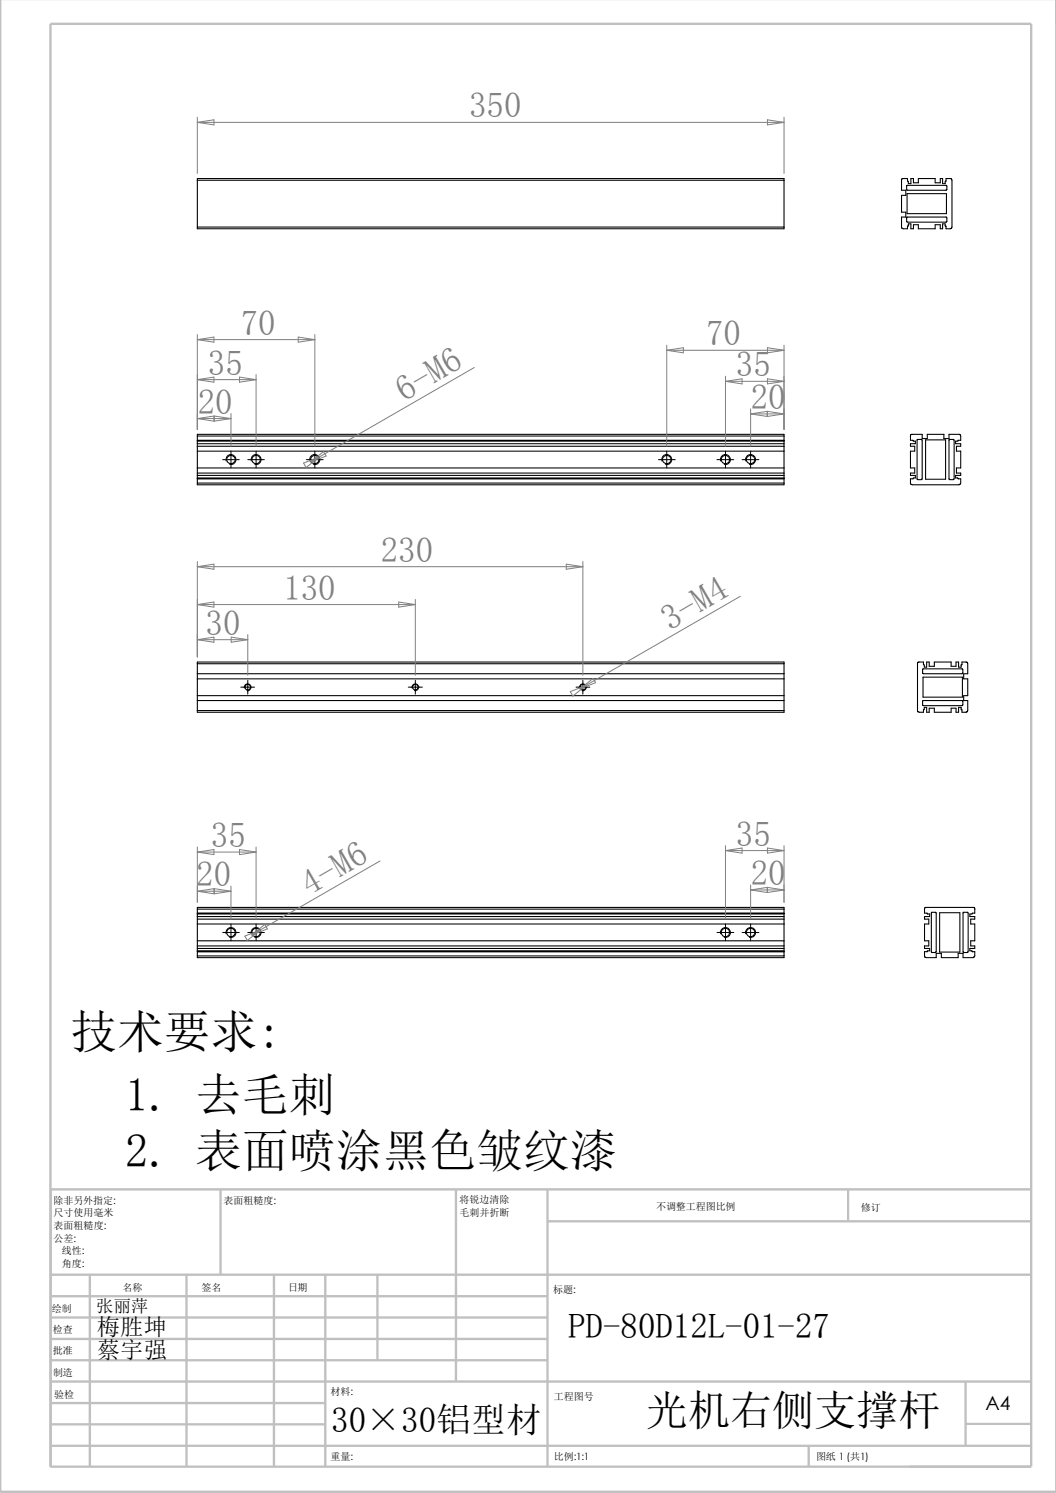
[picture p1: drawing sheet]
<svg xmlns="http://www.w3.org/2000/svg" width="210mm" height="297mm" viewBox="0 0 210 297" stroke-linecap="round" stroke-linejoin="round" font-family="sans-serif">
<g fill="none" stroke="#c0c0c0" stroke-width=".47">
<path d="M0 -.1v296.9h210M10 4.7h195.1v287.1h-195.1zM43.9 236.6v17M90.7 236.6v38.2M108.9 236.6v55.2M168.7 236.5v6.4M205.1 236.6h-195v55.2M10.1 253.6h195M10.1 257.9h98.8M17.9 253.6v38.2M37.1 253.6v38.2M54.5 253.6v38.2"/>
<path d="M64.7 253.6v38.2M75.1 253.6v17M108.9 243h96.2M10.1 270.6h98.8M10.1 266.4h98.8M10.1 262.1h98.8M10.1 279.1h54.6M10.1 274.8h195M192 274.7v12.8M10.1 287.6h195M10.1 283.3h54.6M160.8 287.5v4.3"/>
<path d="M192 283.3h13.1"/>
</g>
<g fill="none" stroke="#000" stroke-width=".21">
<path d="M39.2 35.9v-.4h116.7v.4M39.2 35.9h116.7M39.2 35.9v9.3M155.9 35.9v9.3M179.3 35.6l1.2-.1 .1 1h.5v-1h.6v.9h.9v-.9h3.4v.9h1v-.9h.5v1h.5l.1-1 1.1 .1 .1 .3-.1 9.5-1.1 .1-.1-1h-.5v1h-.5v-.8h-1v.8h-3.4v-.8h-.9v.8h-.6v-1h-.5l-.1 1-1.1-.1-.1-2.2h.8v-1h-.8v-3.3h.8v-1.1h-.8zM180.3 36.9h7.9l.1 .8-.2 .1h-7.6h-.2zM180.4 38.5h7.8v4h-7.8zM39.2 45.2v.3h116.7v-.3M39.2 45.2h116.7M180.3 43.2h7.9l.1 .8-.2 .2h-7.6l-.2-.1zM39.2 86.7v-.3h116.7v.3M39.2 96.1v.3h116.7v-.3"/>
<path d="M39.2 87.6v.2M39.2 95.1v.1M39.2 86.7v.9M39.2 87.8v7.3M39.2 95.2v.9M39.2 86.7h116.7M39.2 87.6h116.7M39.2 88.8h116.7M39.2 88.3h116.7M39.2 89.7h116.7M39.2 93.1h116.7M39.2 94.1h116.7"/>
<path d="M39.2 94.6h116.7M39.2 95.2h116.7M39.2 96.1h116.7M39.2 87.8h116.7M39.2 95.1h116.7M155.9 87.6v.2M155.9 95.1v.1M155.9 86.7v.9M155.9 87.8v7.3M155.9 95.2v.9M181.1 86.5l2.3-.1v.8h1v-.8h3.3v.8h1v-.8h2.2l.2 1.2-1.1 .2v.5h1.1v.5h-.9v.9h.9v3.4h-.9v1h.9v.5h-1.1v.5l1.1 .1-.1 1.1-.3 .1h-9.6v-1.2l.9-.1v-.5h-.9v-.5h.8v-1h-.8v-3.4h.8v-.9h-.8v-.5h.9v-.5l-.9-.2zM182.4 87.5l.9-.1 .1 .2v7.6l-.2 .2-.8-.1z"/>
<path d="M184.1 87.5h3.9v7.8h-3.9zM188.7 87.5l1-.1v.2v7.6l-.1 .2-.9-.1zM39.2 132v-.3h116.7v.3M39.2 132v9.4M39.2 132h116.7M39.2 134h116.7M39.2 135h116.7M39.2 138.4h116.7M39.2 139.4h116.7M155.9 132v9.4M183.5 139.4h7.9l.1 .8-.2 .2h-7.7l-.1-.1zM183.5 133.1h7.9l.1 .8-.2 .1h-7.7l-.1-.1z"/>
<path d="M183.6 134.7h7.8v4h-7.8zM183.6 132.2l.2 .1v.4h.5v-1h.5v.8h1v-.8h3.3v.8h1v-.8h.5v1h.5l.2-1h.9l.2 .3v2h-.8v1h.8v3.4h-.8v1h.8v2.2l-1.1 .1-.2-1h-.5v1h-.5v-.8h-1v.8h-3.3v-.8h-1v.8h-.5v-1h-.5v.4l-.2 .1M183.6 132.2v-.5h-1l-.1 .2v9.6l.3 .2h.8v-.5M183.6 132.2h.1M39.2 141.4v.3h116.7v-.3M39.2 141.4h116.7M183.6 141.2h.1M39.2 180.8v-.3h116.7v.3M39.2 190.2v.3h116.7v-.3M39.2 181.7v.1M39.2 189.1v.2M39.2 180.8v.9"/>
<path d="M39.2 181.8v7.3M39.2 189.3v.9M39.2 180.8h116.7M39.2 181.7h116.7M39.2 182.3h116.7M39.2 182.8h116.7M39.2 183.8h116.7M39.2 187.2h116.7M39.2 188.2h116.7M39.2 188.7h116.7M39.2 189.3h116.8M39.2 190.2h116.7"/>
<path d="M39.2 181.8h116.7M39.2 189.1h116.7M155.9 181.7v.1M155.9 189.1v1.1M155.9 180.8v.9M155.9 181.8v7.3M184.4 189.3h-.5v1l.1 .2h2.2v-.8h1v.8h3.3v-.8h1v.8h2M185.2 181.5h.9l.1 .2v7.6l-.2 .2-.8-.1zM186.9 181.6h4v7.8h-4zM191.5 181.5h.9l.1 .2v7.6l-.1 .2-.9-.1zM193.8 180.8v.9l-.9 .1v.5h.9v.5h-.8v1h.8v3.4h-.8v1h.8v.5h-.9v.4l.9 .2v.9l-.3 .3M193.9 180.8l-.2-.3-9.8 .1v1.1l1 .1v.5h-1v.5h.8v1h-.8v3.4h.8v1h-.8v.5h1v.4h-.4l-.1 .2"/>
<circle cx="45.9" cy="91.4" r=".84"/>
<circle cx="50.9" cy="91.4" r=".84"/>
<circle cx="62.6" cy="91.4" r=".82"/>
<circle cx="132.6" cy="91.4" r=".84"/>
<circle cx="144.3" cy="91.4" r=".82"/>
<circle cx="149.3" cy="91.4" r=".84"/>
<circle cx="49.3" cy="136.7" r=".55"/>
<circle cx="82.6" cy="136.7" r=".55"/>
<circle cx="115.9" cy="136.7" r=".56"/>
<circle cx="45.9" cy="185.5" r=".83"/>
<circle cx="50.9" cy="185.5" r=".83"/>
<circle cx="144.2" cy="185.5" r=".82"/>
<circle cx="149.3" cy="185.5" r=".83"/>
</g>
<g fill="none" stroke="#000" stroke-width=".2">
<path d="M44.3 91.4h3.3M45 91.7a.99 .99 0 0 1 .8-1.3 .99 .99 0 0 1 1.1 1.1 .99 .99 0 0 1-1.2 .9M45.9 89.7v3.4M49.3 91.4h3.3M50 91.7a.99 .99 0 0 1 .8-1.3 .99 .99 0 0 1 1.1 1.1 .99 .99 0 0 1-1.2 .9M50.9 89.7v3.4M60.9 91.4h3.4M61.6 91.7a1 1 0 0 1 .9-1.3 1 1 0 0 1 1.1 1.1 1 1 0 0 1-1.3 .9M62.6 89.7v3.4M130.9 91.4h3.4M131.6 91.7a.99 .99 0 0 1 .8-1.3 .99 .99 0 0 1 1.2 1.1 .99 .99 0 0 1-1.3 .9M132.6 89.7v3.4"/>
<path d="M142.6 91.4h3.3M143.3 91.7a.99 .99 0 0 1 .8-1.3 .99 .99 0 0 1 1.1 1.1 .99 .99 0 0 1-1.2 .9M144.3 89.7v3.4M147.6 91.4h3.3M148.3 91.7a.99 .99 0 0 1 .8-1.3 .99 .99 0 0 1 1.1 1.1 .99 .99 0 0 1-1.2 .9M149.3 89.7v3.4M47.9 136.7h2.7M48.6 136.9a.66 .66 0 0 1 .6-.9 .66 .66 0 0 1 .7 .7 .66 .66 0 0 1-.8 .6M49.3 135.3v2.8M81.2 136.7h2.8M82 136.9a.66 .66 0 0 1 .5-.9 .66 .66 0 0 1 .8 .7 .66 .66 0 0 1-.9 .6M82.6 135.3v2.8"/>
<path d="M114.6 136.7h2.7M115.3 136.9a.66 .66 0 0 1 .6-.9 .66 .66 0 0 1 .7 .7 .66 .66 0 0 1-.9 .6M115.9 135.3v2.8M44.3 185.5h3.3M45 185.8a1.01 1.01 0 0 1 .8-1.3 1.01 1.01 0 0 1 1.1 1.1 1.01 1.01 0 0 1-1.2 .9M45.9 183.8v3.4M49.3 185.5h3.3M50 185.8a1.01 1.01 0 0 1 .8-1.3 1.01 1.01 0 0 1 1.1 1.1 1.01 1.01 0 0 1-1.2 .9M50.9 183.8v3.4M142.6 185.5h3.3M143.3 185.8a1.01 1.01 0 0 1 .9-1.3 1.01 1.01 0 0 1 1.1 1.1 1.01 1.01 0 0 1-1.3 .9M144.3 183.8v3.4"/>
<path d="M147.6 185.5h3.3M148.3 185.8a1.01 1.01 0 0 1 .9-1.3 1.01 1.01 0 0 1 1.1 1.1 1.01 1.01 0 0 1-1.3 .9M149.3 183.8v3.4"/>
</g>
<g fill="none" stroke="#808080" stroke-width=".2">
<path d="M39.2 23.3v11.2M39.2 24.3l3.3-.5v1zM39.2 24.3h116.7M152.6 23.8l3.3 .5-3.3 .5zM155.9 23.3v11.2M39.2 66.5v18.9M39.2 67.6l3.3-.5v1zM39.2 75.5l3.3-.5v1zM39.2 75.5h11.7M39.2 67.6h23.4M47.6 75l3.3 .5-3.3 .5zM50.9 74.5v14.3"/>
<path d="M59.3 67.1l3.3 .5-3.3 .5zM62.6 66.5v22.3M94.3 73.1l-30.8 17.8M132.6 68.7v20.1M132.6 69.7l3.3-.5v1zM132.6 69.7h23.3M144.3 75.9l3.3-.5v1zM144.3 75.9h11.6M144.3 74.8v14M152.6 69.2l3.3 .5-3.3 .5zM152.6 75.4l3.3 .5-3.3 .5zM155.9 68.7v16.7"/>
<path d="M39.2 83.3l3.3-.5v1zM39.2 83.3h6.7M42.6 82.8l3.3 .5-3.3 .5zM45.9 82.3v6.5M60.4 92.1l3.1-1.2-2.6 2.1zM61.7 91.9l2.6-2.1 .6 .9zM63.5 90.9l-1.8 1M149.3 81.3v7.5M149.3 82.3h6.6M149.3 82.3l3.3-.5v1zM152.6 81.8l3.3 .5-3.3 .5zM39.2 111.7v19"/>
<path d="M39.2 112.7l3.3-.5v1zM39.2 112.7h76.7M79.3 119.8l3.3 .5-3.3 .5zM82.6 119.3v15M112.6 112.2l3.3 .5-3.3 .5zM115.9 111.7v22.6M147.2 118.6l-30.7 17.8M39.2 120.3l3.3-.5v1zM39.2 127.3l3.3-.6v1.1zM39.2 127.3h10.1M39.2 120.3h43.4M46 126.7l3.3 .6-3.3 .5z"/>
<path d="M49.3 126.2v8.1M113.4 137.6l3.1-1.2-2.6 2.1zM115.4 137l2.5-2 .5 .8zM116.5 136.4l-1.1 .6M39.2 168.5v11M39.2 169.5l3.3-.5v1zM39.2 177.3l3.3-.5v1zM39.2 177.3h6.7M39.2 169.5h11.7M42.6 176.8l3.3 .5-3.3 .5zM45.9 176.3v6.5M47.6 169l3.3 .5-3.3 .5z"/>
<path d="M50.9 168.5v14.3M75.6 171.3l-23.8 13.7M144.3 169.2l3.3-.5v1zM144.3 168.2v14.6M144.3 169.2h11.6M149.3 176v6.8M149.3 177l3.3-.5v1zM149.3 177h6.6M152.6 168.7l3.3 .5-3.3 .5zM152.6 176.5l3.3 .5-3.3 .5zM155.9 168.2v11.3M48.7 186.2l3.1-1.2-2.6 2.1z"/>
<path d="M50.1 186l2.6-2.1 .5 .9zM51.8 185l-1.7 1"/>
</g>
<g font-size="9.3">
<text x="14" y="208.4">技术要求:</text>
<text x="24.9" y="221.1">1. 去毛刺</text>
<text x="24.9" y="232.2">2. 表面喷涂黑色皱纹漆</text>
</g>
<text font-size="8.4" x="128.4" y="283.4">光机右侧支撑杆</text>
<g font-size="6.9" fill="#808080">
<text x="93.3" y="23.4">350</text>
<text x="47.9" y="66.6">70</text>
<text x="140.4" y="68.7">70</text>
<text x="41.4" y="74.6">35</text>
<text x="146.4" y="74.9">35</text>
<text x="39.3" y="82.3">20</text>
<text x="80.3" y="79.9" transform="rotate(-30 80.3 79.9)">6-M6</text>
<text x="149.3" y="81.4">20</text>
<text x="75.7" y="111.8">230</text>
<text x="56.3" y="119.3">130</text>
<text x="133.2" y="125.4" transform="rotate(-30 133.2 125.4)">3-M4</text>
<text x="40.9" y="126.3">30</text>
<text x="42" y="168.5">35</text>
<text x="146.4" y="168.2">35</text>
<text x="39" y="176.3">20</text>
<text x="61.6" y="178.1" transform="rotate(-30 61.6 178.1)">4-M6</text>
<text x="149.3" y="176.1">20</text>
</g>
<g font-size="6.9">
<text x="113" y="266.1">PD-80D12L-01-27</text>
<text x="65.9" y="284.9">30×30铝型材</text>
</g>
<g font-size="4.6">
<text x="19.3" y="265.6">梅胜坤</text>
<text x="19.3" y="270.2">蔡宇强</text>
</g>
<text font-size="3.9" x="196" y="280.4">A4</text>
<text font-size="3.4" x="19.1" y="261">张丽萍</text>
<g font-size="2">
<text x="10.7" y="239.5">除非另外指定:</text>
<text x="44.5" y="239.5">表面粗糙度:</text>
<text x="91.4" y="239.4">将锐边清除</text>
<text x="10.7" y="242">尺寸使用毫米</text>
<text x="10.7" y="244.5">表面粗糙度:</text>
<text x="91.4" y="241.9">毛刺并折断</text>
<text x="130.5" y="240.8">不调整工程图比例</text>
<text x="171.2" y="241">修订</text>
<text x="10.7" y="247">公差:</text>
<text x="12.3" y="252">角度:</text>
<text x="12.3" y="249.5">线性:</text>
<text x="24.4" y="256.9">名称</text>
<text x="40.1" y="256.8">签名</text>
<text x="57.3" y="256.8">日期</text>
<text x="110" y="257.1">标题:</text>
<text x="10.3" y="261">绘制</text>
<text x="10.5" y="269.3">批准</text>
<text x="10.5" y="265.3">检查</text>
<text x="10.5" y="273.6">制造</text>
<text x="10.8" y="278">验检</text>
<text x="65.7" y="277.4">材料:</text>
<text x="110.2" y="278.5">工程图号</text>
<text x="65.7" y="290.4">重量:</text>
<text x="110.2" y="290.5">比例:1:1</text>
<text x="162.3" y="290.4">图纸 1 (共1)</text>
</g>
</svg>
